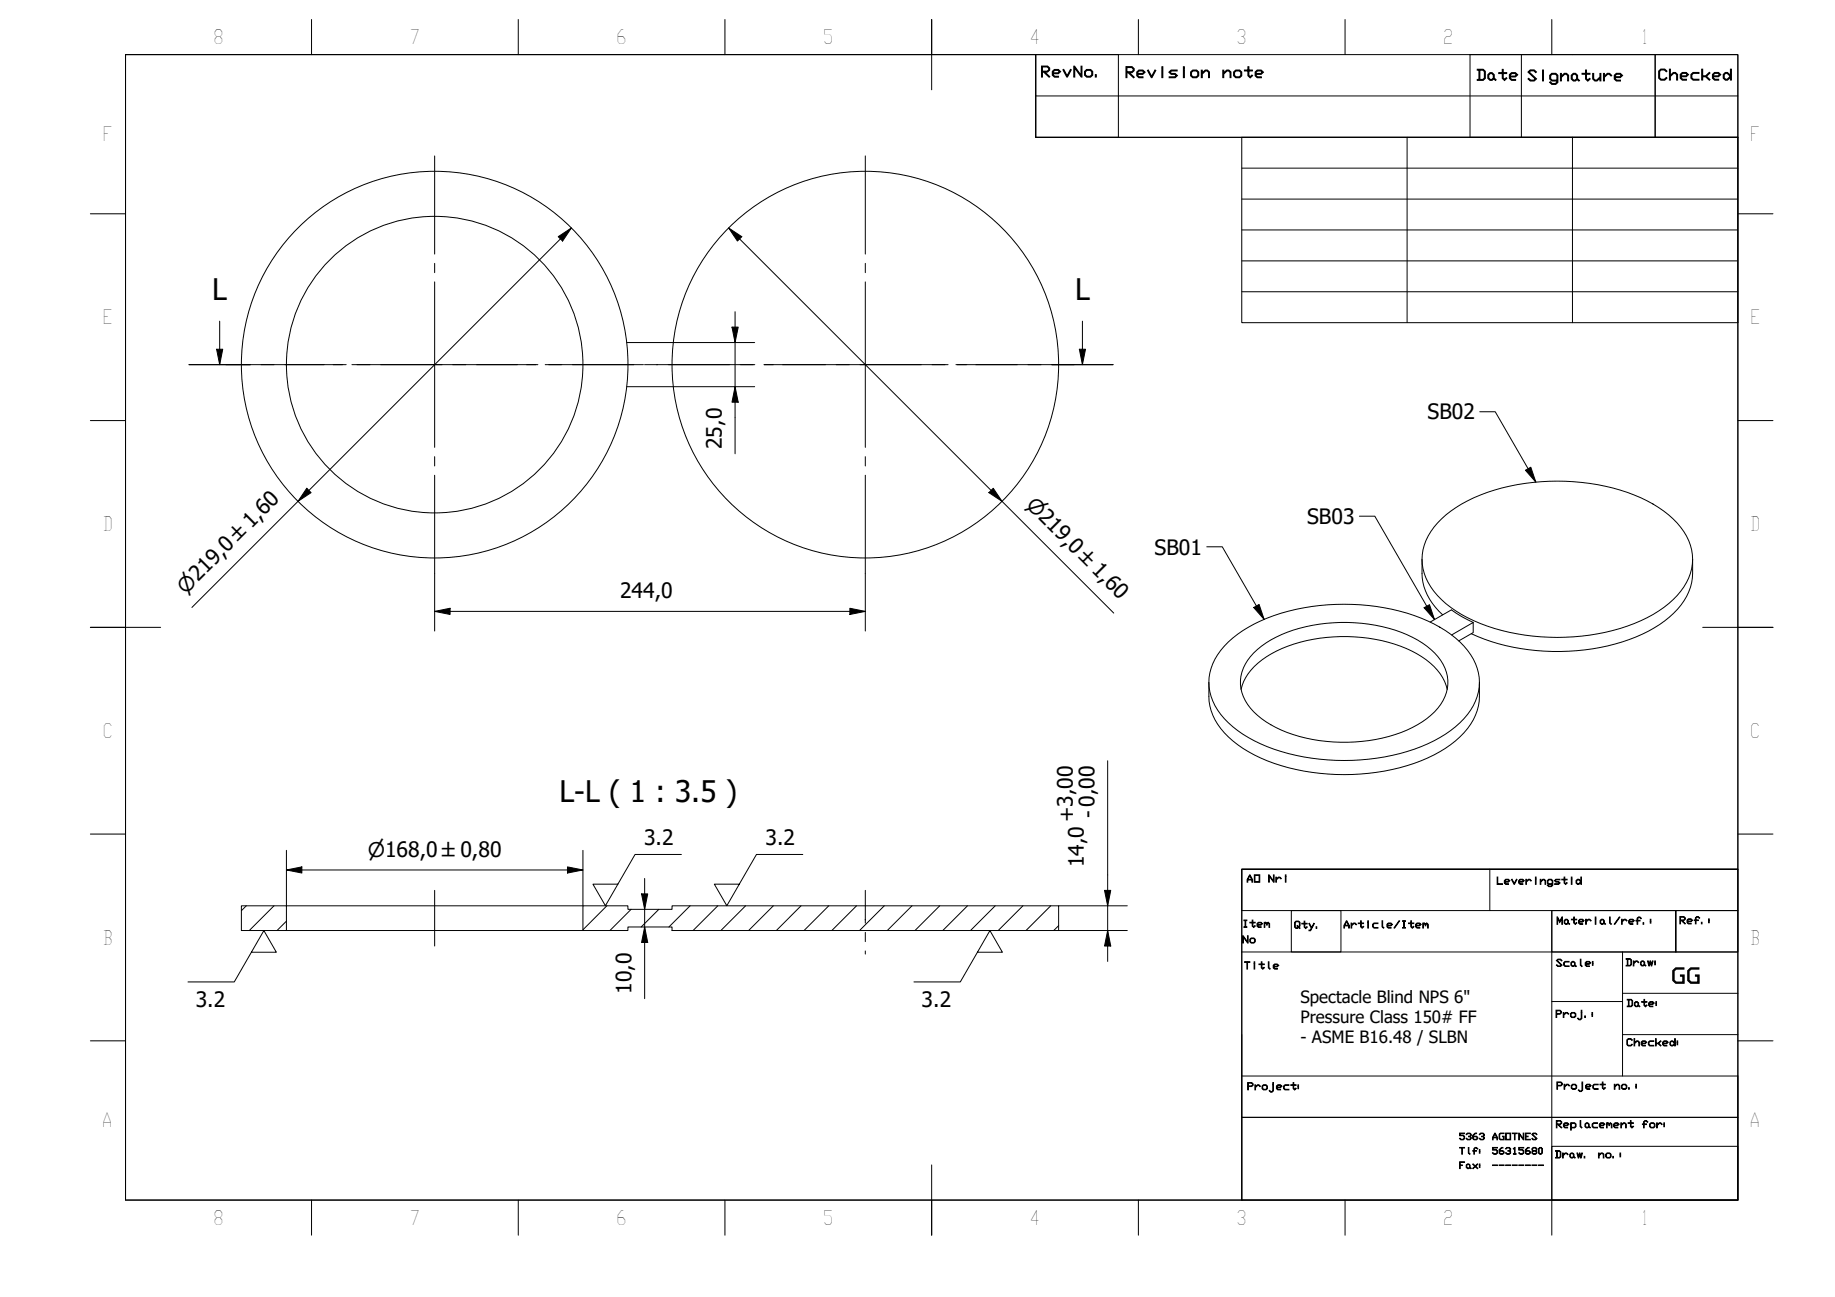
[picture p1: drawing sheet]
<svg xmlns="http://www.w3.org/2000/svg" width="297mm" height="210mm" viewBox="0 0 297 210" stroke-linecap="round" stroke-linejoin="round" font-family="sans-serif">
<!-- layer: Hatch (ISO) -->
<g fill="none" stroke="#000" stroke-width=".16">
<path d="M39.9 146.6l-.8 .8M44.4 146.6l-4 4M46.4 149.1l-1.6 1.5M98.2 146.6l-3.8 3.9M102.2 147.2l-3.5 3.4M106.6 147.2l-2.8 2.8M111.7 146.6l-3.4 3.4M116.2 146.6l-4 4M120.7 146.6l-4 4M125.2 146.6l-4 4M129.7 146.6l-4 4M134.2 146.6l-4 4"/>
<path d="M138.7 146.6l-4 4M143.1 146.6l-4 4M147.6 146.6l-4 4M152.1 146.6l-4 4M156.6 146.6l-4 4M161.1 146.6l-4 4M165.6 146.6l-4 4M170.1 146.6l-4 4M171.4 149.8l-.8 .8"/>
</g>
<!-- layer: Visible (ISO) -->
<g fill="none" stroke="#000" stroke-width=".16">
<path d="M101.4 55.4h7.6M101.4 62.6h7.6M230.2 90.5a9.9 9.9 0 0 0 1.2 6.5l.9 1.3 1.2 1.2M233.4 84a24.4 24.4 0 0 1 13.4-5.8 34.4 34.4 0 0 1 19.8 2.9 13.4 13.4 0 0 1 7 7.1 8.1 8.1 0 0 1-2.1 8.2 22.2 22.2 0 0 1-11.6 5.9 34.9 34.9 0 0 1-22.3-2.3 13.4 13.4 0 0 1-7.1-7.2 8.4 8.4 0 0 1 2.9-8.8zM274 90.5a10 10 0 0 1-1 6 16.6 16.6 0 0 1-9.3 7 35.4 35.4 0 0 1-25.5-.9M195.7 110.4a10 10 0 0 0 1 6.1 15.9 15.9 0 0 0 8.4 6.6 35.2 35.2 0 0 0 27-.9 13.9 13.9 0 0 0 6.7-6.5 10.2 10.2 0 0 0 .7-5.3M198.8 103.9a24.7 24.7 0 0 1 13.5-5.7 34.4 34.4 0 0 1 19.8 2.8 13.3 13.3 0 0 1 7 7.2 8.4 8.4 0 0 1-2.8 8.8 24.4 24.4 0 0 1-13.5 5.7 34.5 34.5 0 0 1-19.7-2.8 13.9 13.9 0 0 1-6.8-6.4 8.1 8.1 0 0 1 1.9-8.9zM200.9 111.6a9.2 9.2 0 0 1 4.9-5.8 26.3 26.3 0 0 1 23.6 0 9.2 9.2 0 0 1 4.9 5.8M202.9 105.7a18.7 18.7 0 0 1 10.7-4.7 26 26 0 0 1 15.9 2.6 9 9 0 0 1 4.8 5.8 6.8 6.8 0 0 1-2.7 6.4 21.6 21.6 0 0 1-13.4 4.3 23 23 0 0 1-14-3.8 7.2 7.2 0 0 1-3.3-6.9 7.3 7.3 0 0 1 2-3.7zM231.5 100.7l3.4-2 1.7 1.1 1.9 .9M235 102.8l3.5-2.1v1.7l-2.4 1.3M39.1 146.6h7.3v4h-7.3z"/>
<path d="M46.4 150.6h48M46.4 146.6h48M94.4 146.6h7.2v.6h7.2v-.6h62.6v4h-62.6v-.6h-7.2v.6h-7.2z"/>
<circle cx="70.4" cy="59" r="31.3"/>
<circle cx="70.4" cy="59" r="24"/>
<circle cx="140.1" cy="59" r="31.3"/>
</g>
<!-- layer: Section Line (ISO) -->
<g fill="none" stroke="#000" stroke-width=".16">
<path d="M30.6 59h9.9M35.1 56.5h1l-.5 2.5zM35.6 52v7M42.3 59h2.1M46.1 59h9.9M57.8 59h2.1M61.6 59h10M73.3 59h2.1M77.2 59h9.9M88.8 59h2.1M92.7 59h9.9M104.3 59h2.1"/>
<path d="M108.2 59h9.9M119.9 59h2.1M123.7 59h9.9M135.4 59h2.1M139.2 59h9.9M150.9 59h2.1M154.7 59h10M166.4 59h2.1M170.3 59h9.9M174.7 56.5h1l-.5 2.5zM175.2 52v7"/>
</g>
<path d="M35.1 56.5h1l-.5 2.5zM174.7 56.5h1l-.5 2.5z" fill="#000"/>
<!-- layer: BOXES -->
<g fill="none" stroke="#000" stroke-width=".16">
<path d="M167.7 8.8v6.7h113.6M167.7 15.5v6.7h113.6M167.7 8.8h13.3v13.4h-13.3zM238 8.8h29.9v13.4h-29.9zM246.3 8.8v13.4M267.9 8.8h13.4v13.4h-13.4zM201 140.7h80.3h-80.3v6.7h80.3v-6.7v53.5h-80.3zM201 154.1h80.3M209 147.4h8.1v6.7h-8.1zM241.2 140.7v6.7M251.2 147.4h20.1v6.7v-6.7h10v6.7h-30.1zM251.2 147.4v46.8v-8.7h30.1v8.7"/>
<path d="M262.6 154.1v8h-11.4M201 174.1h80.3v6.7h-80.3v13.4M201 167.4v13.4h80.3v13.4M262.6 162.1v12M262.6 160.8h18.7M262.6 167.4h18.7M201 194.2h80.3"/>
</g>
<!-- layer: BORDER -->
<g fill="none" stroke="#000" stroke-width=".16">
<path d="M20.3 8.8h261v185.4h-261zM50.4 3.2v5.6M83.9 3.2v5.6M117.3 3.2v5.6M150.8 3.1v11.4M184.3 3.2v5.6M217.7 3.2v5.6M251.2 3.2v5.6M14.6 34.6h5.7M281.3 34.6h5.7M14.6 68.1h5.7M281.3 68.1h5.7"/>
<path d="M14.6 101.5h11.4M275.6 101.5h11.4M14.6 135h5.7M281.3 135h5.7M14.6 168.4h5.7M281.3 168.4h5.7M50.4 194.2v5.7M83.9 194.2v5.7M117.3 194.2v5.7M150.8 188.5v11.4M184.3 194.2v5.7M217.7 194.2v5.7"/>
<path d="M251.2 194.2v5.7"/>
</g>
<!-- layer: 0 -->
<path d="M20.3 8.8h147.4v13.4h113.6v118.5h-80.3v53.5h-180.7zM201 22.2h80.3v30h-80.3zM201 27.2h80.3M201 32.2h80.3M201 37.2h80.3M227.8 22.2v30M254.5 22.2v30M201 42.2h80.3M201 47.2h80.3" fill="none" stroke="#000" stroke-width=".16"/>
<!-- layer: Center Mark (ISO) -->
<g fill="none" stroke="#000" stroke-width=".16">
<path d="M70.4 25.2v15.9M140.1 25.2v15.9M36.6 59h15.9M54 59h1.5M57 59h26.8M70.4 42.6v1.5M70.4 45.6v26.8M85.2 59h1.6M88.3 59h15.9M106.3 59h15.9M123.7 59h1.5M126.7 59h26.8"/>
<path d="M140.1 42.6v1.5M140.1 45.6v26.8M155 59h1.5M158 59h15.9M70.4 73.9v1.5M70.4 76.9v15.9M140.1 73.9v1.5M140.1 76.9v15.9"/>
</g>
<!-- layer: Centerline (ISO) -->
<path d="M70.4 144.1v9M140.1 144.1v5.3M140.1 150.9v1.5M140.1 153.9v.5" fill="none" stroke="#000" stroke-width=".16"/>
<!-- layer: Dimension (ISO) -->
<g fill="none" stroke="#000" stroke-width=".16">
<path d="M90.4 38.3l2.1-1.4-1.4 2.1zM92.5 36.9l-61.4 61.4M118 36.9l2.1 1.4-.7 .7zM118 36.9l62.3 62.3M109 55.4h13.2M118.5 52.9h1l-.5 2.5zM119 50.4v23M49.7 79l.7 .7-2.2 1.4zM109 62.6h13.2M119 62.6l.5 2.5h-1zM160.8 79l1.4 2.1-2.1-1.4zM70.4 98.9l2.5-.5v1z"/>
<path d="M70.4 98.9h69.7M70.4 92.8v9.3M137.6 98.4l2.5 .5-2.5 .5zM140.1 92.8v9.3M46.4 137.6v9M94.4 137.6v9M179.3 123.1v32.5M46.4 140.8l2.5-.5v1zM46.4 140.8h48M91.9 140.3l2.5 .5-2.5 .5zM103.9 144.7h.9l-.4 2.5zM104.4 150l.4 2.5h-.9z"/>
<path d="M104.4 142.2v19.4M171.4 146.6h11.1M171.4 150.6h11.1M178.8 144.1h1l-.5 2.5zM179.3 150.6l.5 2.5h-1z"/>
</g>
<g fill="#000">
<path d="M90.4 38.3l2.1-1.4-1.4 2.1zM118 36.9l2.1 1.4-.7 .7zM118.5 52.9h1l-.5 2.5zM49.7 79l.7 .7-2.2 1.4zM119 62.6l.5 2.5h-1zM160.8 79l1.4 2.1-2.1-1.4zM70.4 98.9l2.5-.5v1zM137.6 98.4l2.5 .5-2.5 .5zM46.4 140.8l2.5-.5v1zM91.9 140.3l2.5 .5-2.5 .5zM103.9 144.7h.9l-.4 2.5zM104.4 150l.4 2.5h-.9z"/>
<path d="M178.8 144.1h1l-.5 2.5zM179.3 150.6l.5 2.5h-1z"/>
</g>
<!-- layer: Symbol (ISO) -->
<path d="M239.5 66.6h2.5l6.6 11.4M246.9 76.1l.9-.5 .8 2.4zM195.3 88.5h2.6l6.7 11.7M202.9 98.3l.9-.5 .8 2.4zM220 83.5h2.5l9.7 16.8M230.5 98.4l.9-.5 .8 2.4zM110.3 138.3h-7.5l-4.8 8.3-2-3.5h4M130 138.3h-7.6l-4.7 8.3-2.1-3.5h4.1M40.7 154.1h4l-2-3.5-4.8 8.3h-7.5M158.2 154.1h4.1l-2.1-3.5-4.8 8.3h-7.5" fill="none" stroke="#000" stroke-width=".16"/>
<path d="M246.9 76.1l.9-.5 .8 2.4zM202.9 98.3l.9-.5 .8 2.4zM230.5 98.4l.9-.5 .8 2.4z" fill="#000"/>
<g font-size="4.8">
<text x="34.4" y="48.5">L</text>
<text x="174" y="48.5">L</text>
<text x="90.6" y="129.9">L-L ( 1 : 3.5 )</text>
</g>
<g font-size="3.4">
<text x="231.1" y="67.9">SB02</text>
<text x="116.9" y="72.7" transform="rotate(-90 116.9 72.7)">25,0</text>
<text x="186.9" y="89.7">SB01</text>
<text x="211.6" y="84.8">SB03</text>
<text x="100.4" y="96.8">244,0</text>
<text x="104.3" y="136.8">3.2</text>
<text x="123.9" y="136.8">3.2</text>
<text x="173.8" y="133" transform="rotate(-90 173.8 133)">+3,00</text>
<text x="177.3" y="132.4" transform="rotate(-90 177.3 132.4)">- 0,00</text>
<text x="175.4" y="140.3" transform="rotate(-90 175.4 140.3)">14,0</text>
<text x="102.2" y="160.9" transform="rotate(-90 102.2 160.9)">10,0</text>
<text x="270.5" y="159.1">GG</text>
<text x="31.7" y="162.9">3.2</text>
<text x="149.2" y="162.9">3.2</text>
</g>
<g font-size="3.3">
<text x="165.9" y="81.8" transform="rotate(45 165.9 81.8)">⌀219,0 ±1,60</text>
<text x="30.1" y="96.2" transform="rotate(-45 30.1 96.2)">⌀219,0 ±1,60</text>
<text x="59.5" y="138.6">⌀168,0 ±0,80</text>
</g>
<g font-size="3.2">
<text x="34.5" y="7.1">8</text>
<text x="66.3" y="7.1">7</text>
<text x="99.7" y="7.1">6</text>
<text x="133.2" y="7.1">5</text>
<text x="166.6" y="7.2">4</text>
<text x="200.1" y="7.1">3</text>
<text x="233.6" y="7.1">2</text>
<text x="265.6" y="7.1">1</text>
<text x="16.6" y="22.9">F</text>
<text x="283.3" y="22.9">F</text>
<text x="16.6" y="52.5">E</text>
<text x="283.3" y="52.5">E</text>
<text x="16.6" y="85.9">D</text>
<text x="283.3" y="85.9">D</text>
<text x="16.6" y="119.4">C</text>
<text x="283.3" y="119.4">C</text>
<text x="16.6" y="152.9">B</text>
<text x="283.3" y="152.9">B</text>
<text x="16.5" y="182.4">A</text>
<text x="283.2" y="182.4">A</text>
<text x="34.5" y="198.2">8</text>
<text x="66.3" y="198.2">7</text>
<text x="99.7" y="198.2">6</text>
<text x="133.2" y="198.2">5</text>
<text x="166.6" y="198.3">4</text>
<text x="200.1" y="198.2">3</text>
<text x="233.6" y="198.2">2</text>
<text x="265.6" y="198.2">1</text>
</g>
<g font-size="2.7">
<text x="210.5" y="162.2">Spectacle Blind NPS 6&quot;</text>
<text x="210.5" y="165.5">Pressure Class 150# FF</text>
<text x="210.5" y="168.8">- ASME B16.48 / SLBN</text>
</g>
<g font-size="2.4">
<text x="168.4" y="12.4">RevNo.</text>
<text x="182" y="12.5">Revision</text>
<text x="197.7" y="12.5">note</text>
<text x="238.9" y="13">Date</text>
<text x="247.1" y="13.1">Signature</text>
<text x="268.3" y="12.9">Checked</text>
</g>
<g font-size="1.6">
<text x="201.7" y="142.8">AO</text>
<text x="205.2" y="142.8">Nri</text>
<text x="242.2" y="143.1">Leveringstid</text>
<text x="251.9" y="149.6">Material/ref.:</text>
<text x="271.8" y="149.5">Ref.:</text>
<text x="201" y="150.1">Item</text>
<text x="201" y="152.6">No</text>
<text x="209.4" y="150.2">Qty.</text>
<text x="217.4" y="150.2">Article/Item</text>
<text x="201.3" y="156.8">Title</text>
<text x="251.8" y="156.4">Scale:</text>
<text x="263.1" y="156.3">Draw:</text>
<text x="251.7" y="164.7">Proj.:</text>
<text x="263.2" y="162.9">Date:</text>
<text x="263.2" y="169.3">Checked:</text>
<text x="201.8" y="176.4">Project:</text>
<text x="251.9" y="176.3">Project</text>
<text x="261.2" y="176.3">no.:</text>
<text x="251.8" y="182.5">Replacement</text>
<text x="265.7" y="182.5">for:</text>
<text x="251.6" y="187.4">Draw.</text>
<text x="258.6" y="187.4">no.:</text>
</g>
<g font-size="1.5">
<text x="236.1" y="184.4">5363 AGOTNES</text>
<text x="236.1" y="186.8">Tlf: 56315680</text>
<text x="236.1" y="189.1">Fax: --------</text>
</g>
</svg>
